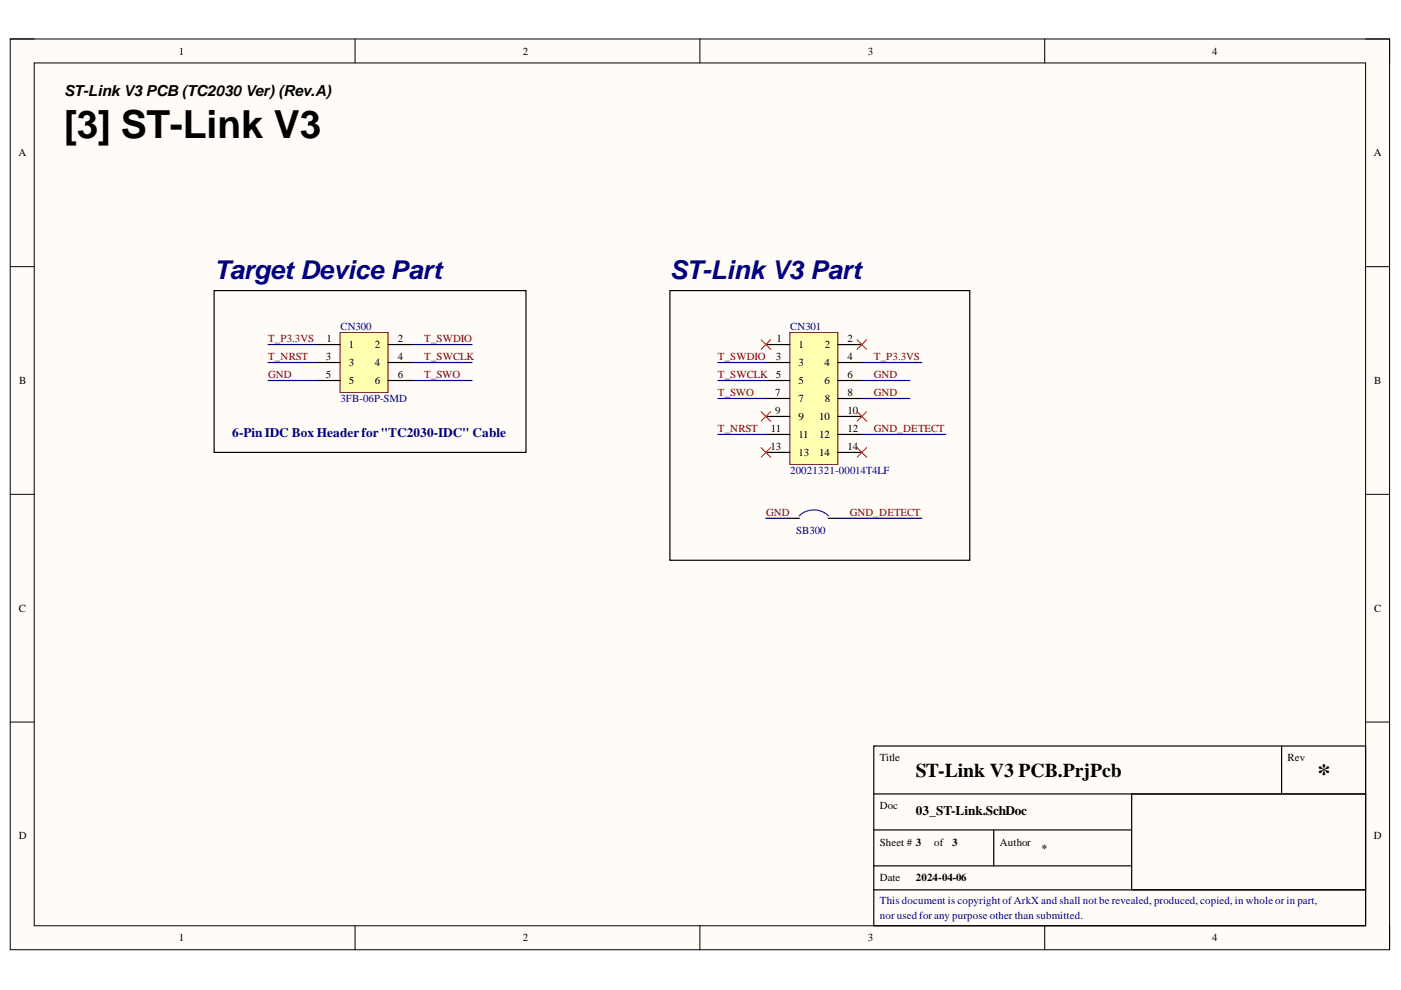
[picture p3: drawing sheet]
<svg xmlns="http://www.w3.org/2000/svg" width="297mm" height="210mm" viewBox="0 0 297 210" stroke-linecap="round" stroke-linejoin="round" font-family="sans-serif">
<path d="M2.2 8.3h292.4v193.1h-292.4z" fill-rule="evenodd" fill="#fffcf8"/>
<path d="M2.2 8.3h292.4v193.1h-292.4z" fill="none" stroke="#000" stroke-width=".21"/>
<path d="M7.3 13.3h282.2v183h-282.2z" fill-rule="evenodd" fill="#fffcf8"/>
<g fill="none" stroke="#000" stroke-width=".21">
<path d="M2.2 8.3h5.1M7.3 13.3h282.2v183h-282.2zM75.3 8.3v5M148.4 8.3v5M221.5 8.3v5M289.5 8.3h5.1v5M2.2 56.5h5.1M289.5 56.5h5.1M2.2 104.8h5.1M289.5 104.8h5.1M2.2 153.1h5.1M289.5 153.1h5.1"/>
<path d="M75.3 196.3v5.1M148.4 196.3v5.1M221.5 196.3v5.1M294.6 196.3v5.1"/>
</g>
<path d="M185.3 158.2h104.2v38.1h-104.2zM271.7 158.2v10.1M185.3 168.3h104.2M185.3 176h54.6M210.7 176v7.6M239.9 168.3h49.6v20.4h-49.6zM185.3 188.7h104.2M185.3 183.6h54.6" fill="none" stroke="#000" stroke-width=".25"/>
<path d="M72.1 70.5h10.2v12.7h-10.2z" fill-rule="evenodd" fill="#ffffb0"/>
<path d="M72.1 70.5h10.2v12.7h-10.2z" fill="none" stroke="#800000" stroke-width=".21"/>
<path d="M67 73.1h5.1M67 76.9h5.1M82.3 73.1h5.1M82.3 76.9h5.1M67 80.7h5.1M82.3 80.7h5.1" fill="none" stroke="#000" stroke-width=".25"/>
<path d="M167.5 70.5h10.1v28h-10.1z" fill-rule="evenodd" fill="#ffffb0"/>
<path d="M167.5 70.5h10.1v28h-10.1z" fill="none" stroke="#800000" stroke-width=".21"/>
<g fill="none" stroke="#000" stroke-width=".25">
<path d="M45.4 61.6h66.1v34.3h-66.1zM142 61.6h63.6v57.2h-63.6zM162.4 73.1h5.1M162.4 76.9h5.1M177.6 73.1h5.1M177.6 76.9h5.1M162.4 80.7h5.1M162.4 84.5h5.1M162.4 88.3h5.1M162.4 92.1h5.1M162.4 95.9h5.1M177.6 80.7h5.1"/>
<path d="M177.6 84.5h5.1M177.6 88.3h5.1M177.6 92.1h5.1M177.6 95.9h5.1M167.5 109.9h2M175.6 109.9h2"/>
</g>
<path d="M161.4 72l2 2.1M163.4 72l-2 2.1M181.7 72l2 2.1M183.7 72l-2 2.1M161.4 87.3l2 2M161.4 94.9l2 2M163.4 87.3l-2 2M163.4 94.9l-2 2M181.7 87.3l2 2M181.7 94.9l2 2M183.7 87.3l-2 2M183.7 94.9l-2 2" fill="none" stroke="#f00" stroke-width=".21"/>
<path d="M169.5 109.4a4.4 4.4 0 0 1 6.1 0" fill="none" stroke="#00f" stroke-width=".25"/>
<g fill="none" stroke="#000080" stroke-width=".25">
<path d="M56.8 73.1h10.2M56.8 76.9h10.2M87.4 73.1h12.7M87.4 76.9h12.7M152.2 76.9h10.2M182.7 76.9h12.7M56.8 80.7h10.2M87.4 80.7h12.7M152.2 80.7h10.2M152.2 84.5h10.2M152.2 92.1h10.2M182.7 80.7h10.2"/>
<path d="M182.7 84.5h10.2M182.7 92.1h17.8M162.4 109.9h5.1M177.6 109.9h17.8"/>
</g>
<text font-size="8.2" x="13.6" y="29.3">[3] ST-Link V3</text>
<g font-size="5.5" fill="#000080">
<text x="45.4" y="59.2">Target Device Part</text>
<text x="142" y="59.2">ST-LinkV3 Part</text>
</g>
<text font-size="5.5" x="279.3" y="165.8">*</text>
<text font-size="4.1" x="194.2" y="164.8">ST-Link V3 PCB.PrjPcb</text>
<text font-size="3.2" x="13.6" y="20.3">ST-LinkV3 PCB (TC2030 Ver) (Rev.A)</text>
<text font-size="2.8" fill="#000080" x="49.2" y="92.7">6-Pin IDC Box Headerfor&quot;TC2030-IDC&quot; Cable</text>
<text font-size="2.8" x="194.2" y="172.8">03_ST-Link.SchDoc</text>
<g font-size="2.3">
<text x="37.9" y="11.6">1</text>
<text x="110.8" y="11.6">2</text>
<text x="184" y="11.6">3</text>
<text x="257" y="11.6">4</text>
<text x="3.9" y="33.1">A</text>
<text x="291.3" y="33.1">A</text>
<text x="69.1" y="76.3">3</text>
<text x="69.2" y="72.5">1</text>
<text x="73.9" y="73.8">1</text>
<text x="73.9" y="77.6">3</text>
<text x="79.4" y="73.8">2</text>
<text x="79.4" y="77.6">4</text>
<text x="84.3" y="72.5">2</text>
<text x="84.3" y="76.3">4</text>
<text x="164.5" y="76.3">3</text>
<text x="164.6" y="72.5">1</text>
<text x="169.3" y="73.8">1</text>
<text x="169.3" y="77.6">3</text>
<text x="174.8" y="77.6">4</text>
<text x="174.9" y="73.8">2</text>
<text x="179.7" y="72.5">2</text>
<text x="179.7" y="76.3">4</text>
<text x="4.1" y="81.4">B</text>
<text x="69.1" y="80.1">5</text>
<text x="73.9" y="81.4">5</text>
<text x="79.4" y="81.4">6</text>
<text x="84.3" y="80.1">6</text>
<text x="164.4" y="83.9">7</text>
<text x="164.5" y="80.1">5</text>
<text x="169.3" y="81.4">5</text>
<text x="174.8" y="81.4">6</text>
<text x="179.7" y="80.1">6</text>
<text x="179.7" y="83.9">8</text>
<text x="291.4" y="81.4">B</text>
<text x="164.4" y="87.7">9</text>
<text x="169.3" y="85.2">7</text>
<text x="169.3" y="89">9</text>
<text x="173.7" y="89">10</text>
<text x="174.9" y="85.2">8</text>
<text x="179.7" y="87.7">10</text>
<text x="163.4" y="95.4">13</text>
<text x="163.4" y="91.5">11</text>
<text x="169.3" y="92.9">11</text>
<text x="173.7" y="92.9">12</text>
<text x="179.7" y="91.5">12</text>
<text x="179.7" y="95.4">14</text>
<text x="169.3" y="96.7">13</text>
<text x="173.7" y="96.7">14</text>
<text x="4" y="129.7">C</text>
<text x="291.4" y="129.7">C</text>
<text x="186.5" y="161.4">Title</text>
<text x="273" y="161.4">Rev</text>
<text x="186.5" y="171.6">Doc</text>
<text x="4" y="177.9">D</text>
<text x="186.5" y="179.3">Sheet # 3</text>
<text x="198" y="179.3">of</text>
<text x="201.9" y="179.3">3</text>
<text x="212" y="179.3">Author</text>
<text x="291.3" y="177.9">D</text>
<text x="220.9" y="180.6">*</text>
<text x="186.5" y="186.9">Date</text>
<text x="194.2" y="186.9">2024-04-06</text>
<text x="37.9" y="199.6">1</text>
<text x="110.8" y="199.6">2</text>
<text x="184" y="199.6">3</text>
<text x="257" y="199.6">4</text>
</g>
<g font-size="2.3" fill="#000080">
<text x="72.2" y="70">CN300</text>
<text x="167.5" y="70">CN301</text>
<text x="72.2" y="85.2">3FB-06P-SMD</text>
<text x="167.5" y="100.5">20021321-00014T4LF</text>
<text x="168.8" y="113.2">SB300</text>
<text x="186.5" y="191.7">This document is copyright ofArkX and shall not be revealed, produced, copied, in whole or in part,</text>
<text x="186.5" y="194.8">nor used for any purpose other than submitted.</text>
</g>
<g font-size="2.3" fill="#800000">
<text x="56.9" y="72.5">T_P3.3VS</text>
<text x="56.9" y="76.3">T_NRST</text>
<text x="89.9" y="72.5">T_SWDIO</text>
<text x="89.9" y="76.3">T_SWCLK</text>
<text x="152.2" y="76.3">T_SWDIO</text>
<text x="185.3" y="76.3">T_P3.3VS</text>
<text x="56.9" y="80.1">GND</text>
<text x="89.9" y="80.1">T_SWO</text>
<text x="152.2" y="80.1">T_SWCLK</text>
<text x="152.2" y="83.9">T_SWO</text>
<text x="185.3" y="80.1">GND</text>
<text x="185.3" y="83.9">GND</text>
<text x="152.2" y="91.5">T_NRST</text>
<text x="185.3" y="91.5">GND_DETECT</text>
<text x="162.4" y="109.4">GND</text>
<text x="180.2" y="109.4">GND_DETECT</text>
</g>
</svg>
